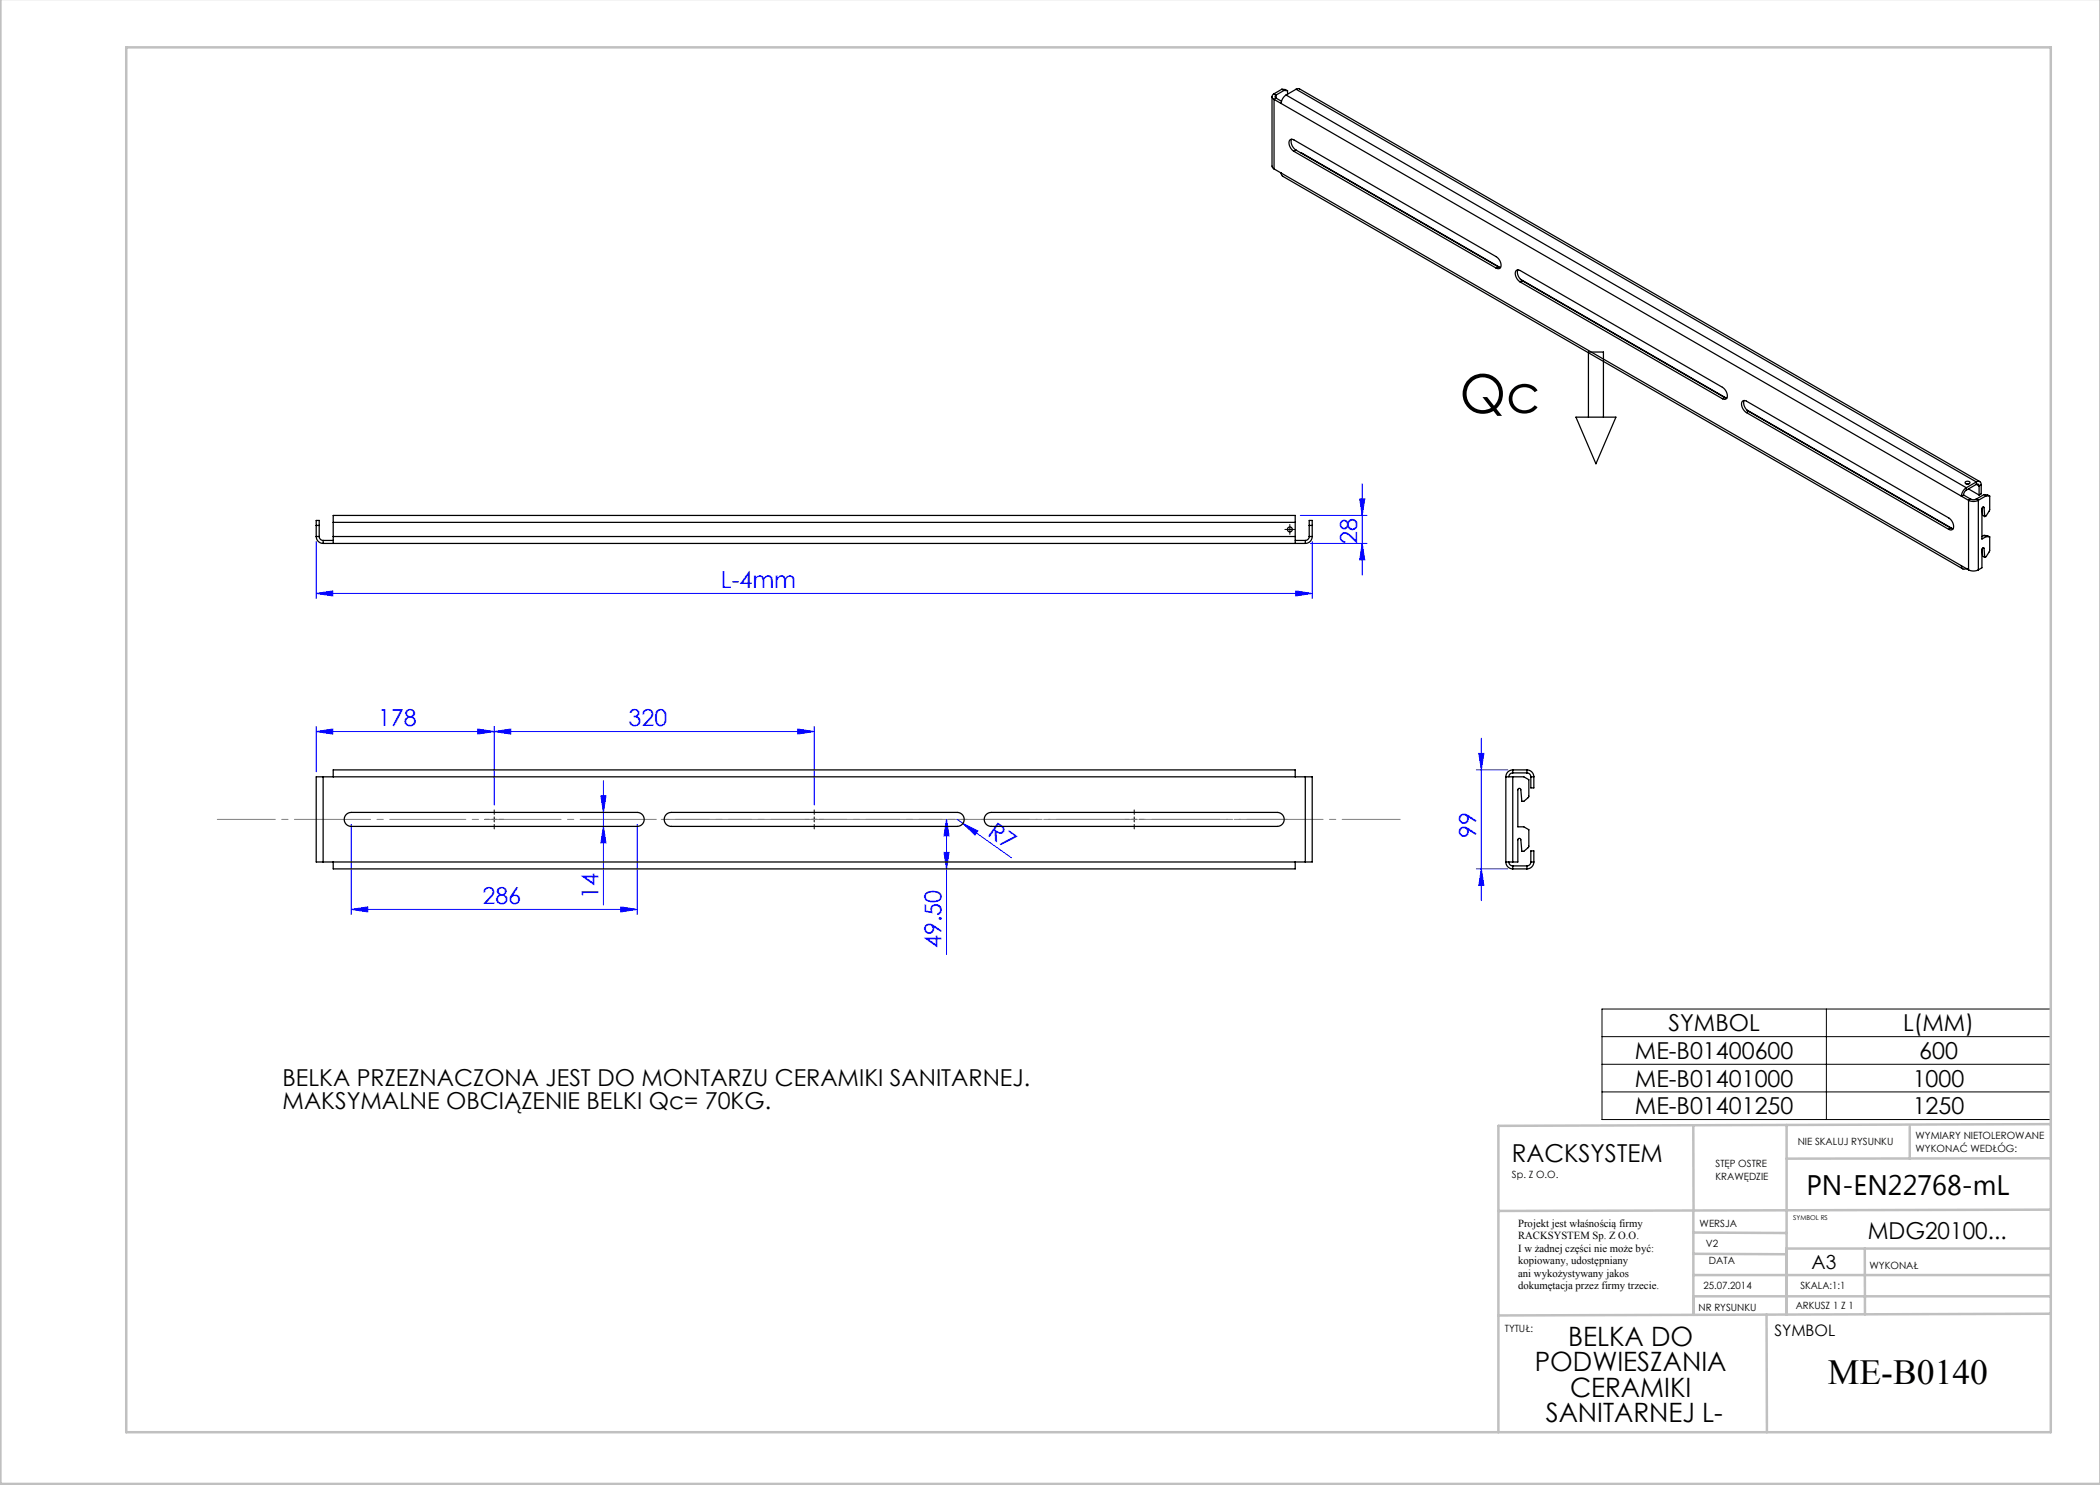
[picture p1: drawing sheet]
<svg xmlns="http://www.w3.org/2000/svg" width="420mm" height="297mm" viewBox="0 0 420 297" stroke-linecap="round" stroke-linejoin="round" font-family="sans-serif">
<g fill="none" stroke="#00f" stroke-width=".2">
<path d="M271.9 99.8h1.1l-.6 3.3zM272.4 96.7v18.3M63.2 118.7l3.3-.5v1zM63.2 108.3v11.4M63.2 118.7h199.2M259.1 118.2l3.3 .5-3.3 .5zM260 103.1h13.4M262.1 108.7h11.3M262.4 108.3v11.4M272.4 108.7l.6 3.3h-1.1zM63.2 146.3l3.3-.5v1zM63.2 145.3v9.1"/>
<path d="M95.5 145.8l3.3 .5-3.3 .5zM98.8 146.3l3.3-.5v1zM98.8 145.3v15.7M120.2 159.2h1l-.5 3.3zM120.7 156.1v24.9M159.5 145.8l3.3 .5-3.3 .5zM162.8 146.3h-99.6M162.8 145.3v15.7M295.3 154h6.3M295.8 150.7h1l-.5 3.3zM296.3 147.6v32.5M70.2 164.9v18"/>
<path d="M120.7 165.3l.5 3.3h-1zM127.4 164.9v18M188.8 170.5h1l-.5 3.3zM189.3 163.9l.5 3.3h-1zM189.3 163.9v27M191.4 163.9l10.9 7.7M192.6 164.7l3 1.5-.6 .8zM295.3 173.8h6.3M296.3 173.8l.5 3.3h-1zM70.2 181.9l3.3-.5v1zM70.2 181.9h57.2M124.1 181.4l3.3 .5-3.3 .5z"/>
</g>
<g fill="none" stroke="#000" stroke-width=".2">
<path d="M257.5 105.9h1M258 105.4v1M98.3 163.9h1M98.8 163.4v1M162.3 163.9h1M162.8 163.4v1M226.3 163.9h1M226.8 163.4v1M320.4 201.8h89.8v22.1h-89.8zM320.4 207.3h89.8M320.4 212.9h89.8M320.4 218.4h89.8"/>
<path d="M365.3 201.8v22.1"/>
</g>
<g fill="none" stroke="#000" stroke-width=".2" stroke-dasharray="15.2 1.3 1.3 1.3">
<path d="M257.5 105.9h-.5M258 105.4v-.5M258 106.4v.5M258.5 105.9h.5M97.8 163.9h-.9M98.8 162.9v-.9M98.8 164.9v.9M99.8 163.9h.9M161.8 163.9h-.9M162.8 162.9v-.9M162.8 164.9v.9M163.8 163.9h.9"/>
<path d="M225.8 163.9h-.9M226.8 162.9v-.9M226.8 164.9v.9M227.8 163.9h.9"/>
</g>
<path d="M43.5 163.9h236.5" fill="none" stroke="#808080" stroke-width=".2" stroke-dasharray="15.2 1.3 1.3 1.3" stroke-dashoffset="3.6"/>
<path d="M193.4 163.9h-61.2M257.4 163.9h-61.2" fill="none" stroke="#808080" stroke-width=".2" stroke-dasharray="15.2 1.3 1.3 1.3" stroke-dashoffset="5.6"/>
<g fill="none" stroke="#c0c0c0" stroke-width=".5">
<path d="M.1 -.1v296.9h419.9M25.2 9.5h385v276.9h-385zM338.7 225.2v16.9M357.3 225v37.9M382 225.4v6.3M410.1 224.8l-110.4 .4v61.2M410.1 231.7h-52.8M338.7 259.3h71.5M338.7 255h71.5M338.7 250.8l18.6 .1M338.7 246.5l18.6 .1M338.7 242.1v20.9"/>
<path d="M373 249.7v13.2M410.1 241.9l-110.4 .3M410.2 249.7h-52.9v13.2M353.3 262.9l.1 23.5M410.2 262.7l-110.5 .4"/>
</g>
<g fill="#00f">
<path d="M192.6 164.7l3 1.5-.6 .8z"/>
<path d="M63.2 146.3l3.3-.5v1zM95.5 145.8l3.3 .5-3.3 .5zM70.2 181.9l3.3-.5v1zM124.1 181.4l3.3 .5-3.3 .5z"/>
<path d="M63.2 118.7l3.3-.5v1zM259.1 118.2l3.3 .5-3.3 .5z"/>
<path d="M120.2 159.2h1l-.5 3.3zM120.7 165.3l.5 3.3h-1zM189.3 163.9l.5 3.3h-1zM188.8 170.5h1l-.5 3.3zM271.9 99.8h1.1l-.6 3.3zM272.4 108.7l.6 3.3h-1.1z"/>
<path d="M295.8 150.7h1l-.5 3.3zM296.3 173.8l.5 3.3h-1z"/>
<path d="M98.8 146.3l3.3-.5v1zM159.5 145.8l3.3 .5-3.3 .5z"/>
</g>
<g fill="none" stroke="#000" stroke-width=".25">
<path d="M254.4 19.3v13.9l.4 .6M254.8 18.7a.6 .6 0 0 0-.4 .6 .6 .6 0 0 0 .4 .6M254.8 19.9v13.9M254.8 19.9l137.5 79.3M254.8 18.7l.4 .3M255.2 19a.34 .34 0 0 0-.2 .3 .34 .34 0 0 0 .2 .3M255.2 19.6l-.4 .3M255.2 19.6l1.1 .7M255.2 19v.6M256.4 17.8l-1.6 .9M256.4 17.8l.4 .3M256.4 17.8l.7 .1 .4 .3"/>
<path d="M256.8 18.1l-1.6 .9M256.8 18.1l.7 .1M257.2 19a2.16 2.16 0 0 0-1 1.7M257.2 19l136.1 78.5M257.5 18.2v.6M259.2 17.9l.7-.1 136.1 78.5M259.2 17.9l-2 1.1M259.2 17.9l136.1 78.5M254.8 33.8l1.4 .8M256.2 34.6l.3 .6 136.1 78.6M256.2 34.6l137.5 79.4M258.3 27.8a1.9 1.9 0 0 0 .9 2.2"/>
<path d="M258.8 30.3a1.77 1.77 0 0 1-.8-2.3l.4-.2 .4 .2 40.4 23.3a1.77 1.77 0 0 1 .8 2.3l-.3 .2-.5-.2M258.8 30.3l40.4 23.3M259.2 30l-.4 .3M259.2 30l40.5 23.4M260.1 30.6l39.9 22.9M299.7 53.4l.4 .1M299.7 53.4l-.5 .2M303.6 54a1.9 1.9 0 0 0 .9 2.1M304 56.4a1.77 1.77 0 0 1-.7-2.3l.3-.1 .4 .1 40.5 23.4a1.77 1.77 0 0 1 .8 2.3l-.4 .1-.4-.2M304 56.4l40.5 23.3M304.1 55.9l41.2 23.7M304.5 56.1l40.4 23.4"/>
<path d="M304.5 56.1l-.5 .3M344.9 79.5l.5 .1M344.9 79.5l-.4 .2M315.2 83.4h8l-4 9.4zM317.7 83.4v-13h3v13M348.8 80.1a1.9 1.9 0 0 0 .9 2.2M349.3 82.5a1.77 1.77 0 0 1-.8-2.3l.4-.1 .4 .1 40.4 23.4a1.77 1.77 0 0 1 .8 2.3l-.3 .1-.5-.1M349.3 82.5l40.4 23.4M349.3 82l41.2 23.8M349.7 82.3l-.4 .2M349.7 82.3l40.5 23.3M392.3 99.2l1.4 .9"/>
<path d="M392.7 99l-.4 .2M392.7 99l1.4 .8M393 96.4a.51 .51 0 0 1 .6-.2 .51 .51 0 0 1 .4 .4 .51 .51 0 0 1-.6 .2 .51 .51 0 0 1-.4-.4zM393.3 96.8h.5M393.3 97.5a2.16 2.16 0 0 0-1 1.7M393.3 98l-.4 .4-.2 .6M393.3 97.5v.5M393.7 97.8l2.1 1.2M394.1 99.8l.6 .2 .5-.2M394.1 99.8l-.4 .3M395.2 99.8l.5 .3M395.3 96.9l.5 .3"/>
<path d="M395.3 96.4a.6 .6 0 0 1 .7-.1 .6 .6 0 0 1 .2 .7M395.3 96.9a.34 .34 0 0 1 .4-.1 .34 .34 0 0 1 .1 .4M395.3 96.4l-2 1.1M395.3 96.4v.5M395.3 96.9l-2 1.1M395.8 97.2v1.8M396.2 97l-.4 .2M396.2 97v1.8l-.4 .2M396.8 98.9l-1.6 .9M396.8 98.9l.4 .3M396.8 98.9l.7 .1 .4 .2M397.2 99.2l-1.5 .9"/>
<path d="M397.2 99.2h.7M397.9 99.2v2.8l-.7 1.2-.2 .1M63.2 107.3a1.38 1.38 0 0 0 1.4 1.4M63.2 107.3v-3.2h.6v3.2M63.2 107.3h.6M63.2 105.1h.6M63.8 107.3a.78 .78 0 0 0 .8 .8M64.6 108.1v.6M64.6 108.7h196.5M64.6 108.1h2M66.6 104.5v-1.4h192.4v1.4M66.6 107.3v1.4"/>
<path d="M66.6 107.3h192.4M66.6 104.5v2.8M66.6 104.5h192.4M259 107.3v1.4M259 104.5v2.8M259 108.1h2.1M261.1 108.1v.6M261.8 107.3a.78 .78 0 0 1-.7 .8M261.8 107.3v-3.2h.6v3.2M261.8 107.3h.6M261.8 105.1h.6M262.4 107.3a1.38 1.38 0 0 1-1.3 1.4"/>
<path d="M390.2 105.6l.4 .2M390.2 105.6l-.5 .3M392.3 113.1a.6 .6 0 0 0 .3 .7 .6 .6 0 0 0 .7-.1M393.3 113.7h.1M393.7 100.1a2.16 2.16 0 0 0 2 0M393.7 114a2.16 2.16 0 0 0 2 0M393.7 100.1v13.9M395.7 100.1v13.9M396.4 101.6l.1 1.5 .5 .2M396.4 109.8l.1 1.4 .5 .3M396.6 101.4l.2 .1M396.6 109.6l.2 .1"/>
<path d="M396.8 109.7l-.2-.1-.2 .3v3.7l-.7 .4M396.8 101.5l-.2-.1-.2 .4v6l.8-.5M396.8 109.7l.2 1.8M396.8 101.5l.2 1.8M396.8 107.1l.4 .2M396.8 107.1l-.4 .2M396.8 107.1h.7l.4 .3M397.2 107.3l.7 .1M397.9 107.4v2.8l-.7 1.1-.2 .2M64.6 155.4h-1.4v17h1.4M64.6 155.4h196.5M64.6 155.4v17"/>
<path d="M66.6 155.4v-1.4h192.4v1.4M261.1 155.4h1.3v17h-1.3M261.1 155.4v17M301.2 155.4h1.4M301.2 155.4v17M302.6 155.4h2.2l1 .5v3.4l-1 1h-.4l-.2-2.3a.3 .3 0 0 0-.3-.3 .3 .3 0 0 0-.3 .3v7.4h1.2l1 .5v3.4l-1 1h-.4l-.2-2.3a.3 .3 0 0 0-.3-.3 .3 .3 0 0 0-.3 .3v4.4h-1M302.6 154.6a.78 .78 0 0 0-.8 .8M302.6 154a1.38 1.38 0 0 0-1.4 1.4M302.6 154h2.8M302.6 154v.6M302.6 155.4v17M302.6 154.6h2.8"/>
<path d="M305.4 154a1.38 1.38 0 0 1 1.4 1.4M305.4 154.6a.78 .78 0 0 1 .8 .8M305.4 154v.6M306.2 155.4h.6M306.2 155.4v2.2h.6v-2.2M64.6 172.4h196.5M66.6 172.4v1.4h192.4v-1.4M69.4 162.8l.8-.3h57.2a1.4 1.4 0 0 1 1.4 1.4 1.4 1.4 0 0 1-1.4 1.4h-57.2a1.4 1.4 0 0 1-1.3-1 1.4 1.4 0 0 1 .5-1.5zM133.4 162.8l.8-.3h57.2a1.4 1.4 0 0 1 1.4 1.4 1.4 1.4 0 0 1-1.4 1.4h-57.2a1.4 1.4 0 0 1-1.3-1 1.4 1.4 0 0 1 .5-1.5zM197.1 163l.5-.4 .6-.1h57.2a1.4 1.4 0 0 1 1.4 1.4 1.4 1.4 0 0 1-1.4 1.4h-57.2a1.4 1.4 0 0 1-1.2-.8 1.4 1.4 0 0 1 .1-1.5zM301.2 172.4h1.4M301.2 172.4a1.38 1.38 0 0 0 1.4 1.4"/>
<path d="M301.8 172.4a.78 .78 0 0 0 .8 .8M302.6 173.8h2.8M302.6 173.2v.6M302.6 173.2h2.8M305.4 173.2v.6M306.2 172.4a.78 .78 0 0 1-.8 .8M306.2 172.4h.6M306.2 172.4v-2.2h.6v2.2M306.8 172.4a1.38 1.38 0 0 1-1.4 1.4"/>
<circle cx="258" cy="105.9" r=".5"/>
</g>
<text font-size="10.7" x="291.9" y="82.6">Qc</text>
<text font-size="7.1" x="365.6" y="276.7">ME-B0140</text>
<text font-size="5.6" x="361.3" y="239.1">PN-EN22768-mL</text>
<g font-size="5.3">
<text x="313.6" y="269.1">BELKA DO</text>
<text x="307" y="274.2">PODWIESZANIA</text>
<text x="314" y="279.3">CERAMIKI</text>
<text x="309.1" y="284.5">SANITARNEJ L-</text>
</g>
<text font-size="4.9" x="302.4" y="232.4">RACKSYSTEM</text>
<g font-size="4.7" fill="#00f">
<text x="271.4" y="108.7" transform="rotate(-90 271.4 108.7)">28</text>
<text x="144.2" y="117.7">L-4mm</text>
<text x="75.6" y="145.3">178</text>
<text x="125.7" y="145.3">320</text>
<text x="197.3" y="166.9" transform="rotate(35 197.3 166.9)">R7</text>
<text x="295.3" y="167.7" transform="rotate(-90 295.3 167.7)">99</text>
<text x="119.7" y="179.8" transform="rotate(-90 119.7 179.8)">14</text>
<text x="96.5" y="180.9">286</text>
<text x="188.3" y="189.6" transform="rotate(-90 188.3 189.6)">49.50</text>
</g>
<g font-size="4.7">
<text x="333.7" y="206.3">SYMBOL</text>
<text x="380.6" y="206.3">L(MM)</text>
<text x="327" y="211.8">ME-B01400600</text>
<text x="383.8" y="211.8">600</text>
<text x="56.5" y="217.2">BELKA PRZEZNACZONA JEST DO MONTARZU CERAMIKI SANITARNEJ.</text>
<text x="56.5" y="221.8">MAKSYMALNE OBCIĄZENIE BELKI Qc= 70KG.</text>
<text x="327" y="217.3">ME-B01401000</text>
<text x="382.5" y="217.3">1000</text>
<text x="327" y="222.8">ME-B01401250</text>
<text x="382.5" y="222.8">1250</text>
<text x="373.5" y="247.8">MDG20100...</text>
</g>
<text font-size="3.9" x="362.3" y="253.8">A3</text>
<text font-size="3.2" x="354.9" y="267.2">SYMBOL</text>
<g font-size="2.2">
<text x="303.6" y="245.3">Projekt jest właśnością firmy</text>
<text x="303.6" y="247.8">RACKSYSTEM Sp. Z O.O.</text>
<text x="303.6" y="250.3">I w żadnej części nie może być:</text>
<text x="303.6" y="252.8">kopiowany, udostępniany</text>
<text x="303.6" y="255.3">ani wykożystywany jakos</text>
<text x="303.6" y="257.8">dokumętacja przez firmy trzecie.</text>
</g>
<g font-size="2">
<text x="383.1" y="227.9">WYMIARY NIETOLEROWANE</text>
<text x="343.1" y="233.4">STĘP OSTRE</text>
<text x="359.5" y="228.9">NIE SKALUJ RYSUNKU</text>
<text x="383.1" y="230.4">WYKONAĆ WEDŁÓG:</text>
<text x="302.4" y="235.5">Sp. Z O.O.</text>
<text x="343.1" y="235.9">KRAWĘDZIE</text>
<text x="339.9" y="245.4">WERSJA</text>
<text x="341.2" y="249.4">V2</text>
<text x="340.7" y="257.7">25.07.2014</text>
<text x="341.8" y="252.9">DATA</text>
<text x="360.1" y="257.7">SKALA:1:1</text>
<text x="373.9" y="253.8">WYKONAŁ</text>
<text x="339.7" y="262.3">NR RYSUNKU</text>
<text x="359.1" y="261.8">ARKUSZ 1 Z 1</text>
<text x="301" y="266.4">TYTUŁ:</text>
</g>
<text font-size="1.3" x="358.7" y="244">SYMBOL RS</text>
</svg>
